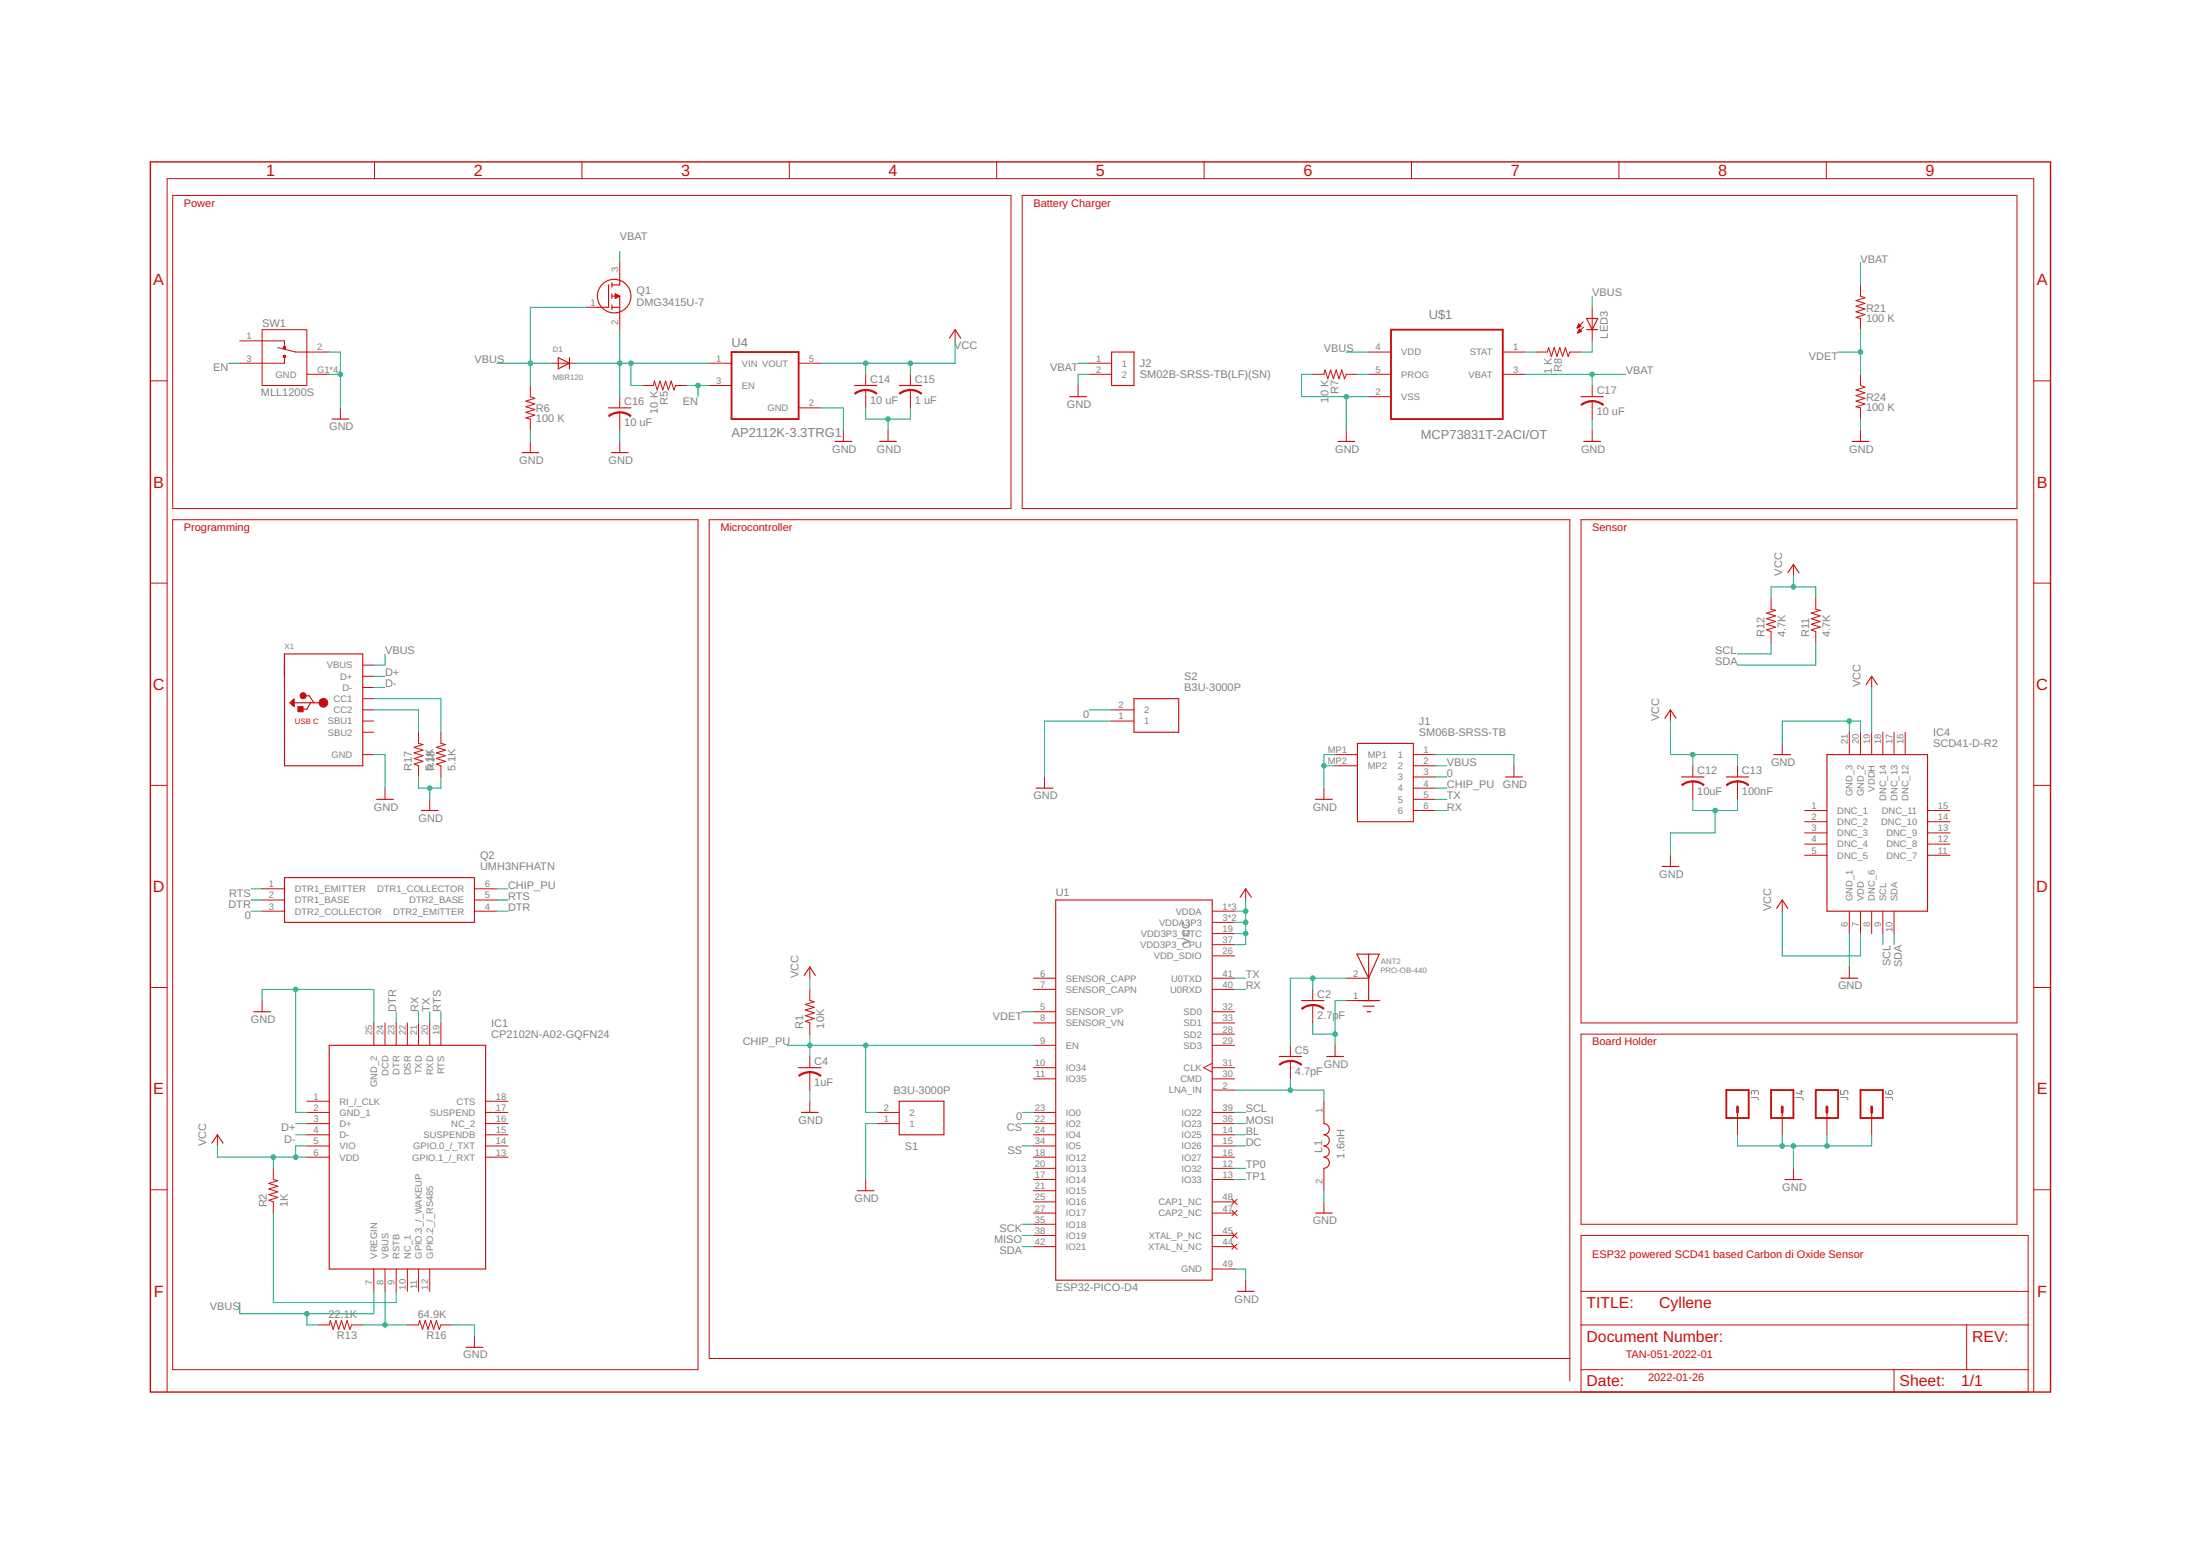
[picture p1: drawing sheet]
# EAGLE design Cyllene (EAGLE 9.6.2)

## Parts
ANT2  PRO-OB-440  [ANT_PRO-OB-440]
C2  2.7pF  C-USC0402  [C0402]
C4  1uF  C-USC0402  [C0402]
C5  4.7pF  C-USC0402  [C0402]
C12  10uF  C-USC0402  [C0402]
C13  100nF  C-USC0402  [C0402]
C14  10 uF  C-USC0402  [C0402]
C15  1 uF  C-USC0402  [C0402]
C16  10 uF  C-USC0402  [C0402]
C17  10 uF  C-USC0402  [C0402]
D1  MBR120  DIODESOD-123  [SOD-123]
IC1  CP2102N-A02-GQFN24  [QFN50P400X400X80-25N]
IC4  SCD41-D-R2  [SCD41DR2]
J1  SM06B-SRSS-TB  [SM06BSRSSTB]
J2  SM02B-SRSS-TB(LF)(SN)  [SM02B-SRSS-TB(LF)(SN)]
J3  CONN_01PTH_2MM  [1X01_2MM]
J4  CONN_01PTH_2MM  [1X01_2MM]
J5  CONN_01PTH_2MM  [1X01_2MM]
J6  CONN_01PTH_2MM  [1X01_2MM]
L1  1.6nH  LQG15WZ1N6C02D  [LQW15CNR20J00B]
LED3  LEDCHIPLED_0603  [CHIPLED_0603]
Q1  DMG3415U-7  [SOT96P240X100-3N]
Q2  UMH3NFHATN  [SOT65P210X100-6N]
R1  10K  R-US_R0402  [R0402]
R2  1K  R-US_R0402  [R0402]
R5  10 K  R-US_R0402  [R0402]
R6  100 K  R-US_R0402  [R0402]
R7  10 K  R-US_R0402  [R0402]
R8  1 K  R-US_R0402  [R0402]
R11  4.7K  R-US_R0402  [R0402]
R12  4.7K  R-US_R0402  [R0402]
R13  22.1K  R-US_R0402  [R0402]
R16  64.9K  R-US_R0402  [R0402]
R17  5.1K  R-US_R0402  [R0402]
R18  5.1K  R-US_R0402  [R0402]
R21  100 K  R-US_R0402  [R0402]
R24  100 K  R-US_R0402  [R0402]
S1  B3U-3000P  [B3U-1000P]
S2  B3U-3000P  [B3U-1000P]
SW1  MLL1200S  [SW_MLL1200S]
U1  ESP32-PICO-D4  [PQFN50P700X700X104-49N]
U4  AP2112K-3.3TRG1  [SOT95P285X140-5N]
U$1  MCP73831T-2ACI/OT  [SOT95P280X145-5N]
X1  MICROBUILDER_USB_C  [MICROBUILDER_USB_C_CUSB31-CFM2AX-01-X]

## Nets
0: J1.3 Q2.3(DTR2_COLLECTOR) S2.2 U1.23(IO0)
BL: U1.14(IO25)
CHIP_PU: C4.1 J1.4 Q2.6(DTR1_COLLECTOR) R1.1 S1.2 U1.9(EN)
CS: U1.22(IO2)
D+: IC1.3(D+) X1.A6(D+) X1.B6(D+)
D-: IC1.4(D-) X1.A7(D-) X1.B7(D-)
DC: U1.15(IO26)
DTR: IC1.23(DTR) Q2.2(DTR1_BASE) Q2.4(DTR2_EMITTER)
EN: R5.1 SW1.3 U4.3(EN)
GND: ANT2.1(GND) C2.2 C4.2 C12.2 C13.2 C14.2 C15.2 C16.2 C17.2 IC1.2(GND_1) IC1.25(GND_2) IC4.6(GND_1) IC4.20(GND_2) IC4.21(GND_3) J1.1 J1.MP1 J1.MP2 J2.2 J3.1 J4.1 J5.1 J6.1 L1.2 R6.2 R7.2 R16.1 R17.1 R18.1 R24.2 S1.1 S2.1 SW1.2 SW1.G1(GND) SW1.G2(GND) SW1.G3(GND) SW1.G4(GND) U1.49(GND) U4.2(GND) U$1.2(VSS) X1.A1B12(GND) X1.B1A12(GND)
MISO: U1.38(IO19)
MOSI: U1.36(IO23)
N$1: C5.2 L1.1 U1.2(LNA_IN)
N$4: ANT2.2(FEED) C2.1 C5.1
N$10: C16.1 D1.C Q1.2(S) R5.2 U4.1(VIN)
N$18: IC1.9(RSTB) R2.1
N$19: IC1.8(VBUS) R13.1 R16.2
N$20: R18.2 X1.A5(CC1)
N$21: R17.2 X1.B5(CC2)
N$23: R8.2 U$1.1(STAT)
N$26: R7.1 U$1.5(PROG)
N$30: LED3.C R8.1
RTS: IC1.19(RTS) Q2.1(DTR1_EMITTER) Q2.5(DTR2_BASE)
RX: IC1.21(TXD) J1.6 U1.40(U0RXD)
SCK: U1.35(IO18)
SCL: IC4.9(SCL) R12.1 U1.39(IO22)
SDA: IC4.10(SDA) R11.1 U1.42(IO21)
SS: U1.34(IO5)
TP0: U1.12(IO32)
TP1: U1.13(IO33)
TX: IC1.20(RXD) J1.5 U1.41(U0TXD)
VBAT: C17.1 J2.1 Q1.3(D) R21.1 U$1.3(VBAT)
VBUS: D1.A IC1.7(VREGIN) J1.2 LED3.A Q1.1(G) R6.1 R13.2 U$1.4(VDD) X1.A4B9(VBUS) X1.B4A9(VBUS)
VCC: C12.1 C13.1 C14.1 C15.1 IC1.5(VIO) IC1.6(VDD) IC4.7(VDD) IC4.19(VDDH) R1.2 R2.2 R11.2 R12.2 U1.1(VDDA) U1.3(VDDA3P3) U1.4(VDDA3P3) U1.19(VDD3P3_RTC) U1.37(VDD3P3_CPU) U1.43(VDDA) U1.46(VDDA) U4.5(VOUT)
VDET: R21.2 R24.1 U1.5(SENSOR_VP)
Unconnected: IC1.1(RI_/_CLK) IC1.10(NC_1) IC1.11(GPIO.3_/_WAKEUP) IC1.12(GPIO.2_/_RS485) IC1.13(GPIO.1_/_RXT) IC1.14(GPIO.0_/_TXT) IC1.15(SUSPENDB) IC1.16(NC_2) IC1.17(SUSPEND) IC1.18(CTS) IC1.22(DSR) IC1.24(DCD) IC4.1(DNC_1) IC4.2(DNC_2) IC4.3(DNC_3) IC4.4(DNC_4) IC4.5(DNC_5) IC4.8(DNC_6) IC4.11(DNC_7) IC4.12(DNC_8) IC4.13(DNC_9) IC4.14(DNC_10) IC4.15(DNC_11) IC4.16(DNC_12) IC4.17(DNC_13) IC4.18(DNC_14) SW1.1 U1.6(SENSOR_CAPP) U1.7(SENSOR_CAPN) U1.8(SENSOR_VN) U1.10(IO34) U1.11(IO35) U1.16(IO27) U1.17(IO14) U1.18(IO12) U1.20(IO13) U1.21(IO15) U1.24(IO4) U1.25(IO16) U1.27(IO17) U1.28(SD2) U1.29(SD3) U1.30(CMD) U1.31(CLK) U1.32(SD0) U1.33(SD1) U1.44(XTAL_N_NC) U1.45(XTAL_P_NC) U1.47(CAP2_NC) U1.48(CAP1_NC) X1.A8(SBU1) X1.B8(SBU2)

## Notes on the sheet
- Power | Battery Charger
- Programming | Microcontroller | Sensor
- Board Holder
- ESP32 powered SCD41 based Carbon di Oxide Sensor
- TAN-051-2022-01
- 2022-01-26

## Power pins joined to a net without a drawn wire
VDD_SDIO: U1.26(VDD_SDIO)

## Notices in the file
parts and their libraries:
SparkFun-Connectors: Licensing: Creative Commons ShareAlike 4.0 International - https://creativecommons.org/licenses/by-sa/4.0
